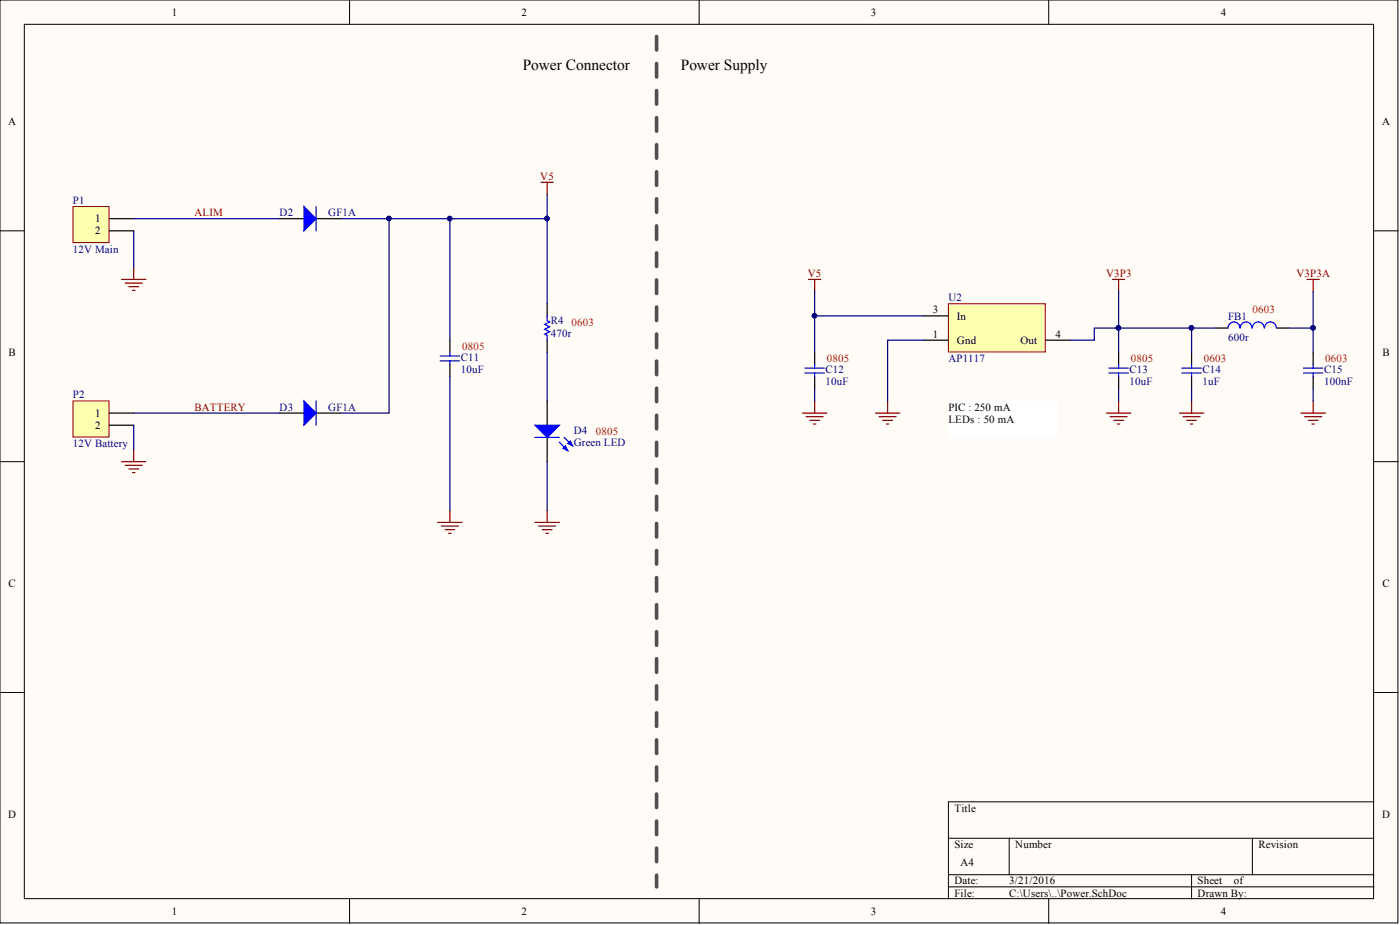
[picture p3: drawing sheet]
<svg xmlns="http://www.w3.org/2000/svg" width="292mm" height="193mm" viewBox="0 0 292 193" stroke-linecap="round" stroke-linejoin="round" font-family="sans-serif">
<g fill="#fffcf8" stroke="#000" stroke-width=".21">
<path d="M0 0h291.7v192.5h-291.7z"/>
<path d="M5.1 5.1h281.5v182.4h-281.5z"/>
</g>
<g fill="none" stroke="#000" stroke-width=".21">
<path d="M72.9 0v5.1M145.9 0v5.1M218.8 0v5.1M0 48.2h5.1M286.7 48.2h5M0 96.3h5.1M286.7 96.3h5M0 144.5h5.1M286.7 144.5h5M197.9 174.9h88.8M210.6 174.9v7.6M261.3 174.9v7.6"/>
<path d="M286.7 167.3h-88.8v20.2M72.9 187.5v5.1M145.9 187.5v5.1M197.9 182.5h88.8M197.9 185h88.8M218.8 187.5v5.1M248.6 182.5v5"/>
</g>
<path d="M93.9 71v2.5M93.9 76v2.6M114.2 63.4v2.5M114.2 71v2.5M58.3 86.2h5.1M66 86.2h5M114.2 83.6v5.1M114.2 91.2v5.1" fill="none" stroke="#000" stroke-width=".25"/>
<path d="M91.8 74.3h4.1M91.8 75.3h4.1M93.9 73.5v.8M93.9 75.3v.7M114.2 65.9v1l.5 .3-1 .5 1 .5-1 .5 1 .5-1 .5 .5 .3v1M66 83.6v5.1M111.6 91.2h5.1M116.7 92.3l1.8 1.7M117.7 91.2l1.8 1.8" fill="none" stroke="#00f" stroke-width=".25"/>
<g fill="#00f" stroke="#00f" stroke-width=".25">
<path d="M111.6 88.7h5.1l-2.5 2.5z"/>
<path d="M117.5 93.5l.5-.5 .5 1z"/>
<path d="M118.5 92.5l.5-.5 .5 1z"/>
<path d="M63.4 83.6l2.6 2.6-2.6 2.5z"/>
</g>
<path d="M15.2 43.1h7.6v7.5h-7.6z" fill="#ffffb0" stroke="#800000" stroke-width=".21"/>
<path d="M22.8 45.6h5.1M22.8 48.2h5.1" fill="none" stroke="#000" stroke-width=".25"/>
<g fill="none" stroke="#800000" stroke-width=".25">
<path d="M112.9 38h2.5M114.2 38v2.6M25.4 58.3h5M26.1 59.1h3.6M26.9 59.8h2M27.9 55.8v2.5M27.7 60.6h.5M25.4 96.3h5M26.1 97.1h3.6M26.9 97.8h2M27.7 98.6h.5M27.9 93.8v2.5"/>
<path d="M91.3 109h5.1M92.1 109.7h3.5M92.8 110.5h2.1M93.6 111.3h.5M93.9 106.4v2.6M111.6 109h5.1M112.4 109.7h3.5M113.1 110.5h2.1M113.9 111.3h.5M114.2 106.4v2.6"/>
</g>
<path d="M15.2 83.6h7.6v7.6h-7.6z" fill="#ffffb0" stroke="#800000" stroke-width=".21"/>
<path d="M22.8 86.2h5.1M22.8 88.7h5.1" fill="none" stroke="#000" stroke-width=".25"/>
<path d="M137 7.6v177.4" fill="none" stroke="#505050" stroke-width=".76" stroke-dasharray="2.8 2.8"/>
<path d="M168.7 58.3h2.5M170 58.3v2.5" fill="none" stroke="#800000" stroke-width=".25"/>
<path d="M197.9 63.4h20.2v10h-20.2z" fill="#ffffb0" stroke="#800000" stroke-width=".21"/>
<g fill="none" stroke="#000" stroke-width=".25">
<path d="M58.3 45.6h5.1M66 45.6h5M170 73.5v2.5M170 78.6v2.5M192.8 65.9h5.1M192.8 71h5.1M218.2 71h5M233.4 73.5v2.5M233.4 78.6v2.5M248.6 73.5v2.5M248.6 78.6v2.5M253.7 68.4h2.5"/>
<path d="M266.4 68.4h2.5M274 73.5v2.5M274 78.6v2.5"/>
</g>
<g fill="none" stroke="#800000" stroke-width=".25">
<path d="M232.1 58.3h2.6M233.4 58.3v2.5M272.7 58.3h2.6M274 58.3v2.5M167.4 86.2h5.1M168.2 86.9h3.5M169 87.7h2M169.7 88.5h.5M170 83.6v2.6M182.7 86.2h5M183.4 86.9h3.6M184.2 87.7h2"/>
<path d="M184.9 88.5h.5M185.2 83.6v2.6M230.9 86.2h5M231.6 86.9h3.6M232.4 87.7h2M233.1 88.5h.5M233.4 83.6v2.6M246.1 86.2h5.1M246.8 86.9h3.6M247.6 87.7h2M248.4 88.5h.5M248.6 83.6v2.6"/>
<path d="M271.4 86.2h5.1M272.2 86.9h3.6M273 87.7h2M273.7 88.5h.5M274 83.6v2.6"/>
</g>
<g fill="none" stroke="#00f" stroke-width=".25">
<path d="M66 43.1v5.1M167.9 76.8h4.1M167.9 77.8h4.1M170 76v.8M170 77.8v.8M231.4 76.8h4M231.4 77.8h4M233.4 76v.8M233.4 77.8v.8M246.6 76.8h4M246.6 77.8h4M248.6 76v.8"/>
<path d="M248.6 77.8v.8M258.7 68.4a1.23 1.23 0 0 0-1.2-1.2 1.23 1.23 0 0 0-1.3 1.2M261.2 68.4a1.23 1.23 0 0 0-1.2-1.2 1.23 1.23 0 0 0-1.2 1.2M263.8 68.4a1.23 1.23 0 0 0-1.3-1.2 1.23 1.23 0 0 0-1.2 1.2M266.3 68.4a1.23 1.23 0 0 0-1.2-1.2 1.23 1.23 0 0 0-1.3 1.2M272 76.8h4M272 77.8h4M274 76v.8M274 77.8v.8"/>
</g>
<g fill="none" stroke="#000080" stroke-width=".25">
<path d="M27.9 45.6h30.4M27.9 48.2v7.6M81.2 45.6v40.6h-10.2M93.9 45.6v25.4M114.2 40.6v5h-43.2M114.2 45.6v17.8M93.9 78.6v27.8M114.2 73.5v10.1M170 60.8v5.1M192.8 71h-7.6v12.6M192.8 65.9h-22.8v7.6M233.4 60.8v12.7"/>
<path d="M248.6 68.4v5.1M253.7 68.4h-25.4v2.6h-5.1M274 60.8v7.6h-5.1M274 68.4v5.1M27.9 88.7v5.1M27.9 86.2h30.4M114.2 96.3v10.1M170 81.1v2.5M233.4 81.1v2.5M248.6 81.1v2.5M274 81.1v2.5"/>
</g>
<g fill="#000080" stroke="#000080" stroke-width=".21">
<circle cx="114.1" cy="45.6" r=".47"/>
<circle cx="93.8" cy="45.6" r=".47"/>
<circle cx="81.1" cy="45.6" r=".47"/>
<circle cx="233.4" cy="68.4" r=".47"/>
<circle cx="248.6" cy="68.4" r=".47"/>
<circle cx="273.9" cy="68.4" r=".47"/>
<circle cx="169.9" cy="65.9" r=".47"/>
</g>
<path d="M197.9 83.6h22.7v7.6h-22.7z" fill="#fff" stroke="#fff" stroke-width=".21"/>
<path d="M63.4 43.1l2.6 2.5-2.6 2.6z" fill="#00f" stroke="#00f" stroke-width=".25"/>
<g font-size="3.2">
<text x="109.1" y="14.5">Power Connector</text>
<text x="142.1" y="14.5">Power Supply</text>
</g>
<g font-size="2.3">
<text x="35.9" y="3.3">1</text>
<text x="108.8" y="3.3">2</text>
<text x="181.7" y="3.3">3</text>
<text x="254.7" y="3.3">4</text>
<text x="1.7" y="26.1">A</text>
<text x="288.4" y="26.1">A</text>
<text x="19.9" y="46.4">1</text>
<text x="19.9" y="48.9">2</text>
<text x="194.7" y="65.4">3</text>
<text x="194.7" y="70.5">1</text>
<text x="199.7" y="66.7">In</text>
<text x="199.7" y="71.7">Gnd</text>
<text x="212.9" y="71.7">Out</text>
<text x="220.2" y="70.5">4</text>
<text x="1.8" y="74.3">B</text>
<text x="288.4" y="74.3">B</text>
<text x="19.9" y="86.9">1</text>
<text x="19.9" y="89.5">2</text>
<text x="197.9" y="85.7">PIC : 250 mA</text>
<text x="197.9" y="88.2">LEDs : 50 mA</text>
<text x="1.8" y="122.4">C</text>
<text x="288.4" y="122.4">C</text>
<text x="1.7" y="170.6">D</text>
<text x="199.1" y="169.3">Title</text>
<text x="288.4" y="170.6">D</text>
<text x="199.1" y="176.9">Size</text>
<text x="211.8" y="176.9">Number</text>
<text x="262.6" y="176.9">Revision</text>
<text x="199.1" y="184.5">Date:</text>
<text x="200.4" y="180.7">A4</text>
<text x="210.6" y="184.5">3/21/2016</text>
<text x="249.9" y="184.5">Sheet</text>
<text x="257.4" y="184.5">of</text>
<text x="35.9" y="190.8">1</text>
<text x="108.8" y="190.8">2</text>
<text x="181.7" y="190.8">3</text>
<text x="199.1" y="187">File:</text>
<text x="210.6" y="187">C:\Users\..\Power.SchDoc</text>
<text x="249.9" y="187">Drawn By:</text>
<text x="254.7" y="190.8">4</text>
</g>
<g font-size="2.3" fill="#800000">
<text x="112.7" y="37.5">V5</text>
<text x="40.6" y="45.1">ALIM</text>
<text x="168.5" y="57.8">V5</text>
<text x="230.8" y="57.8">V3P3</text>
<text x="270.5" y="57.8">V3P3A</text>
<text x="40.6" y="85.7">BATTERY</text>
</g>
<g font-size="2.3" fill="#000080">
<text x="15.2" y="42.6">P1</text>
<text x="58.3" y="45.1">D2</text>
<text x="68.5" y="45.1">GF1A</text>
<text x="15.2" y="52.7">12V Main</text>
<text x="197.9" y="62.9">U2</text>
<text x="114.9" y="67.7">R4</text>
<text x="114.9" y="70.2">470r</text>
<text x="256.2" y="66.7">FB1</text>
<text x="256.2" y="71.2">600r</text>
<text x="96.1" y="75.3">C11</text>
<text x="96.1" y="77.8">10uF</text>
<text x="172.3" y="77.8">C12</text>
<text x="197.9" y="75.5">AP1117</text>
<text x="235.7" y="77.8">C13</text>
<text x="250.9" y="77.8">C14</text>
<text x="276.3" y="77.8">C15</text>
<text x="15.2" y="83.1">P2</text>
<text x="172.3" y="80.3">10uF</text>
<text x="235.7" y="80.3">10uF</text>
<text x="250.9" y="80.3">1uF</text>
<text x="276.3" y="80.3">100nF</text>
<text x="58.3" y="85.7">D3</text>
<text x="68.5" y="85.7">GF1A</text>
<text x="15.2" y="93.3">12V Battery</text>
<text x="119.7" y="90.5">D4</text>
<text x="119.7" y="93">Green LED</text>
</g>
<g font-size="2.3" fill="#f00">
<text x="261.3" y="65.4">0603</text>
<text x="119.2" y="67.9">0603</text>
<text x="96.4" y="73">0805</text>
<text x="172.5" y="75.5">0805</text>
<text x="235.9" y="75.5">0805</text>
<text x="251.2" y="75.5">0603</text>
<text x="276.5" y="75.5">0603</text>
<text x="124.3" y="90.7">0805</text>
</g>
</svg>
